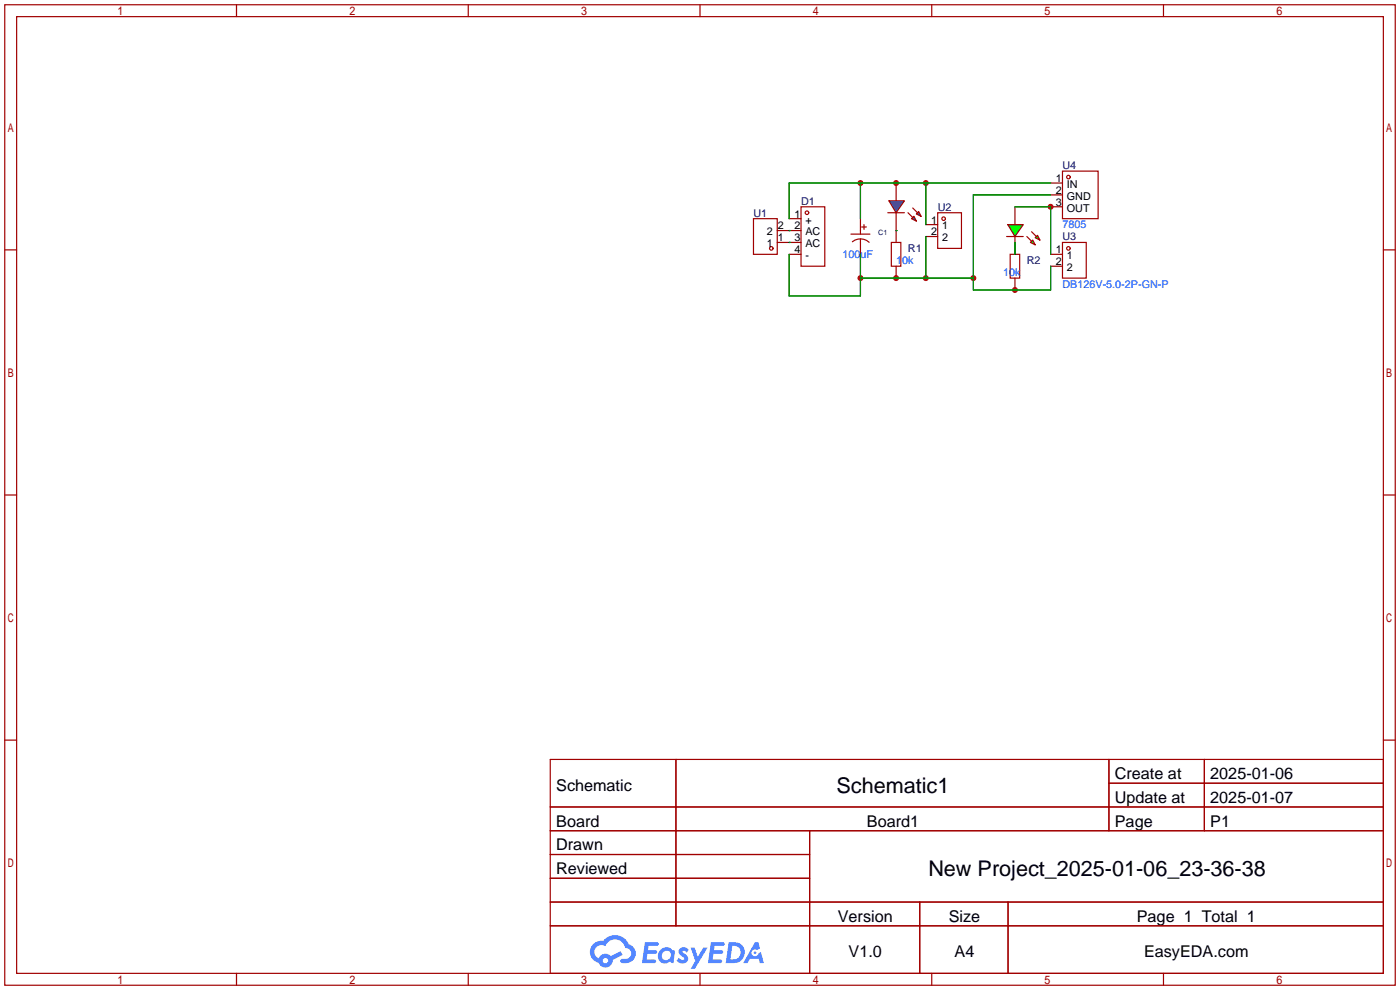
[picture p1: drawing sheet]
<svg xmlns="http://www.w3.org/2000/svg" width="299mm" height="212mm" viewBox="0 0 299 212" stroke-linecap="round" stroke-linejoin="round" font-family="sans-serif">
<g fill="none" stroke="#a10000" stroke-width=".25">
<path d="M1 1h297.2v209.6h-297.2zM3.6 3.6h292.1v204.4h-292.1zM50.5 1v2.6M100.1 1v2.6M149.6 1v2.6M199.1 1v2.6M248.7 1v2.6M1 53.4h2.6M295.7 53.4h2.5M1 105.8h2.6M295.7 105.8h2.5M1 158.2h2.6"/>
<path d="M295.7 158.2h2.5M117.6 162.3h178.1v45.7h-178.1zM117.6 172.5h178.1M117.6 177.5h178.1M144.5 162.3v35.6M173 177.5v30.5M237 162.3v15.2M237 167.4h58.7M257.4 162.3v15.2M117.6 182.6h55.4M117.6 192.8h178.1M117.6 187.7h55.4"/>
<path d="M117.6 197.9h178.1M196.6 192.8v15.2M215.4 192.8v15.2M50.5 208v2.6M100.1 208v2.6M149.6 208v2.6M199.1 208v2.6M248.7 208v2.6"/>
</g>
<g fill="#5487ff">
<path d="M145.3 202.7a1.3 1.3 0 0 1 1.9 .3l-.4 .6a.54 .54 0 0 0-.9-.2l.1 .2a1.34 1.34 0 0 1 .9 1.8 1.47 1.47 0 0 1-2.3-.1l.5-.6 .8 .5a.31 .31 0 0 0 .4-.3 .31 .31 0 0 0-.3-.4 1.12 1.12 0 0 1-.7-1.8z"/>
<path d="M147.6 202.5h.9l.6 2 1.2-2h.9l-2.7 4.6h-.9l1-1.7z"/>
<path d="M137.8 201.4h1.7a1.31 1.31 0 0 1 1.2 .2 .4 .4 0 0 1-.3 .5l-1.8 .1-.1 .9h1.6a.4 .4 0 0 1 .4 .4 .4 .4 0 0 1-.5 .4h-1.6l-.2 1.2h1.4a.46 .46 0 0 1 .5 0 .46 .46 0 0 1 .1 .5l-.4 .2h-2.6z"/>
<path d="M151.9 201.4h1.7a1.32 1.32 0 0 1 1.2 .2 .39 .39 0 0 1-.3 .5l-1.8 .1-.1 .9h1.6a.4 .4 0 0 1 .4 .4 .4 .4 0 0 1-.4 .4h-1.7l-.2 1.2h1.4a.46 .46 0 0 1 .5 0 .46 .46 0 0 1 .1 .5l-.4 .2h-2.6z"/>
<path d="M161.3 201.4h.8l.3 1.3-.6 .4a.75 .75 0 0 0-1.1 .3 .75 .75 0 0 0 .5 1 .75 .75 0 0 0 .9-.7l.5-.2 .6 2.3h-.8l-.3-.9h-1.8l-.5 .9h-1z"/>
<path d="M155.7 201.4l-.6 4.4h1.5a2.27 2.27 0 0 0 2.6-2.2 2.27 2.27 0 0 0-2.7-2.2zM156.5 202.1a1.5 1.5 0 0 1 1.8 1.6 1.5 1.5 0 0 1-1.9 1.4h-.3z"/>
<path d="M141.2 203a1.6 1.6 0 0 0-.3 2.3 1.6 1.6 0 0 0 2.3 .2l.7 .3 .3-2.4-.1-.3-.5-.1a1.58 1.58 0 0 0-2.4 0zM141.8 203.5a.98 .98 0 0 1 1.6 .4 .98 .98 0 0 1-1.1 1.3 .94 .94 0 0 1-.9-.7 .94 .94 0 0 1 .4-1z"/>
<path d="M126.8 201.8a2.37 2.37 0 0 0 1.1 4 1.54 1.54 0 0 0 1.8 1 1.54 1.54 0 0 0 1.2-1.6l2.2-1.1-.5-.8-2 1a1.57 1.57 0 0 0-2.7 .5 1.5 1.5 0 0 1-.7-2.1 1.5 1.5 0 0 1 2.2-.5 2.23 2.23 0 0 1 2.3-1.4 2.23 2.23 0 0 1 2 1.8 1.16 1.16 0 0 1 1.2 1.1 1.16 1.16 0 0 1-1.1 1.2h-.7a.47 .47 0 0 0-.5 .4 .47 .47 0 0 0 .4 .5 2.17 2.17 0 0 0 2.5-.9 2.17 2.17 0 0 0-.3-2.7l-.8-.4a3.2 3.2 0 0 0-5.5-.7l-1.1 .1zM128.8 205.3a.6 .6 0 0 1 1.2 0 .6 .6 0 0 1-1.2 0z"/>
<circle cx="161.4" cy="203.6" r=".28"/>
</g>
<g fill="none" stroke="#a10000" stroke-width=".25">
<path d="M227.1 36.6h7.6v10.1h-7.6zM161 46.7h5.1v7.7h-5.1zM171.2 44.2h5.1v12.7h-5.1zM181.9 50h4M182.2 51.7a2.74 2.74 0 0 1 3.6 .1M183.9 49.3v.7M183.9 51.1v.7M184.1 48.5h1.1M184.7 48v1M189.7 45.5h3.6M190.5 51.8h2v5.1h-2zM200.4 45.5h5.1v7.6h-5.1z"/>
<path d="M227.1 51.8h5.1v7.6h-5.1z"/>
<circle cx="228.3" cy="37.8" r=".38"/>
<circle cx="164.8" cy="53.1" r=".38"/>
<circle cx="172.5" cy="45.5" r=".38"/>
<circle cx="201.7" cy="46.7" r=".38"/>
<circle cx="228.3" cy="53.1" r=".38"/>
</g>
<g fill="none" stroke="#870000" stroke-width=".25">
<path d="M191.5 39.1v3.8M224.5 39.1h2.6M166.1 51.8h5.1M166.1 49.3h5.1M168.7 54.4h2.5M168.7 46.7h2.5M183.9 46.7v2.6M183.9 51.8v2.6M191.5 45.5v6.3M191.5 56.9v2.5M197.9 48h2.5M197.9 50.5h2.5"/>
<path d="M224.5 54.4h2.6M224.5 56.9h2.6M224.5 41.7h2.6M224.5 44.2h2.6"/>
</g>
<g fill="#00f" stroke="#a10000" stroke-width=".25">
<path d="M190 42.9h3.3l-1.8 2.6z"/>
<path d="M195.8 45.7l.5-.5 .5 1z"/>
<path d="M194.8 46.7l.5-.5 .5 1z"/>
</g>
<path d="M194.1 45.5l1 1M195.1 44.4l1 1.1M215.1 50.5h3.6" fill="none" stroke="#a10000" stroke-width=".25"/>
<path d="M216.9 44.2v3.8M216.9 50.5v3.9" fill="none" stroke="#870000" stroke-width=".25"/>
<g fill="#0f0" stroke="#a10000" stroke-width=".25">
<path d="M215.4 48h3.3l-1.8 2.5z"/>
<path d="M221.2 50.8l.5-.5 .5 1z"/>
<path d="M220.2 51.8l.5-.5 .5 1z"/>
</g>
<path d="M215.9 54.4h2v5h-2zM219.5 50.5l1 1.1M220.5 49.5l1 1" fill="none" stroke="#a10000" stroke-width=".25"/>
<path d="M216.9 51.8v2.6M216.9 59.4v2.6" fill="none" stroke="#870000" stroke-width=".25"/>
<path d="M191.5 49.3h.1M216.9 44.2h7.6v10.2" fill="none" stroke="#008700" stroke-width=".25"/>
<g fill="#c00">
<circle cx="224.5" cy="44.2" r=".63"/>
<circle cx="197.9" cy="59.4" r=".63"/>
<circle cx="191.5" cy="59.4" r=".63"/>
<circle cx="183.9" cy="59.4" r=".63"/>
<circle cx="208" cy="59.4" r=".63"/>
<circle cx="216.9" cy="62" r=".63"/>
<circle cx="183.9" cy="39.1" r=".63"/>
<circle cx="191.5" cy="39.1" r=".63"/>
<circle cx="197.9" cy="39.1" r=".63"/>
</g>
<path d="M183.9 39.1v7.6M197.9 39.1v8.9M224.5 39.1h-55.8v7.6M168.7 51.8h.1M168.7 49.3h.1M168.7 54.4v8.8h15.2v-8.8M183.9 59.4h24.1M197.9 50.5v8.9M216.9 44.2h7.6v10.2M216.9 51.8v2.6M224.5 41.7h-16.5v20.3h16.5v-5.1" fill="none" stroke="#008700" stroke-width=".25"/>
<g font-size="4.6">
<text x="178.8" y="169.4">Schematic1</text>
<text x="198.4" y="187.2">New Project_2025-01-06_23-36-38</text>
</g>
<g font-size="3.5">
<text x="238.3" y="166.5">Create at</text>
<text x="258.7" y="166.5">2025-01-06</text>
<text x="118.9" y="169.1">Schematic</text>
<text x="238.3" y="171.6">Update at</text>
<text x="258.7" y="171.6">2025-01-07</text>
<text x="118.9" y="176.7">Board</text>
<text x="185.3" y="176.7">Board1</text>
<text x="238.3" y="176.7">Page</text>
<text x="258.7" y="176.7">P1</text>
<text x="118.9" y="181.8">Drawn</text>
<text x="118.9" y="186.8">Reviewed</text>
<text x="179.1" y="197">Version</text>
<text x="202.8" y="197">Size</text>
<text x="243" y="197">Page 1 Total 1</text>
<text x="181.4" y="204.6">V1.0</text>
<text x="204" y="204.6">A4</text>
<text x="244.5" y="204.6">EasyEDA.com</text>
</g>
<g font-size="2.3">
<text x="225.7" y="38.9">1</text>
<text x="225.7" y="41.4">2</text>
<text x="228" y="40.2">IN</text>
<text x="169.8" y="46.5">1</text>
<text x="172.1" y="47.8">+</text>
<text x="199" y="47.8">1</text>
<text x="225.7" y="44">3</text>
<text x="228" y="42.7">GND</text>
<text x="228" y="45.2">OUT</text>
<text x="163.9" y="52.9">1</text>
<text x="163.9" y="50.3">2</text>
<text x="166.2" y="51.6">1</text>
<text x="166.2" y="49">2</text>
<text x="169.8" y="49">2</text>
<text x="169.8" y="51.6">3</text>
<text x="172.1" y="50.3">AC</text>
<text x="172.1" y="52.9">AC</text>
<text x="199" y="50.3">2</text>
<text x="201.3" y="49">1</text>
<text x="201.3" y="51.6">2</text>
<text x="169.8" y="54.1">4</text>
<text x="172.1" y="55.4">-</text>
<text x="225.7" y="54.1">1</text>
<text x="225.7" y="56.7">2</text>
<text x="228" y="55.4">1</text>
<text x="228" y="57.9">2</text>
</g>
<g font-size="2.3" fill="#000080">
<text x="227.1" y="36.1">U4</text>
<text x="161" y="46.3">U1</text>
<text x="171.2" y="43.7">D1</text>
<text x="200.4" y="45">U2</text>
<text x="194.1" y="53.9">R1</text>
<text x="227.1" y="51.4">U3</text>
<text x="219.5" y="56.4">R2</text>
</g>
<g font-size="2.3" fill="#00f">
<text x="227.1" y="48.8">7805</text>
<text x="180.1" y="55.2">100uF</text>
<text x="191.5" y="56.4">10k</text>
<text x="214.4" y="59">10k</text>
<text x="227.1" y="61.5">DB126V-5.0-2P-GN-P</text>
</g>
<text font-size="1.6" fill="#000080" x="187.7" y="50.2">C1</text>
</svg>
